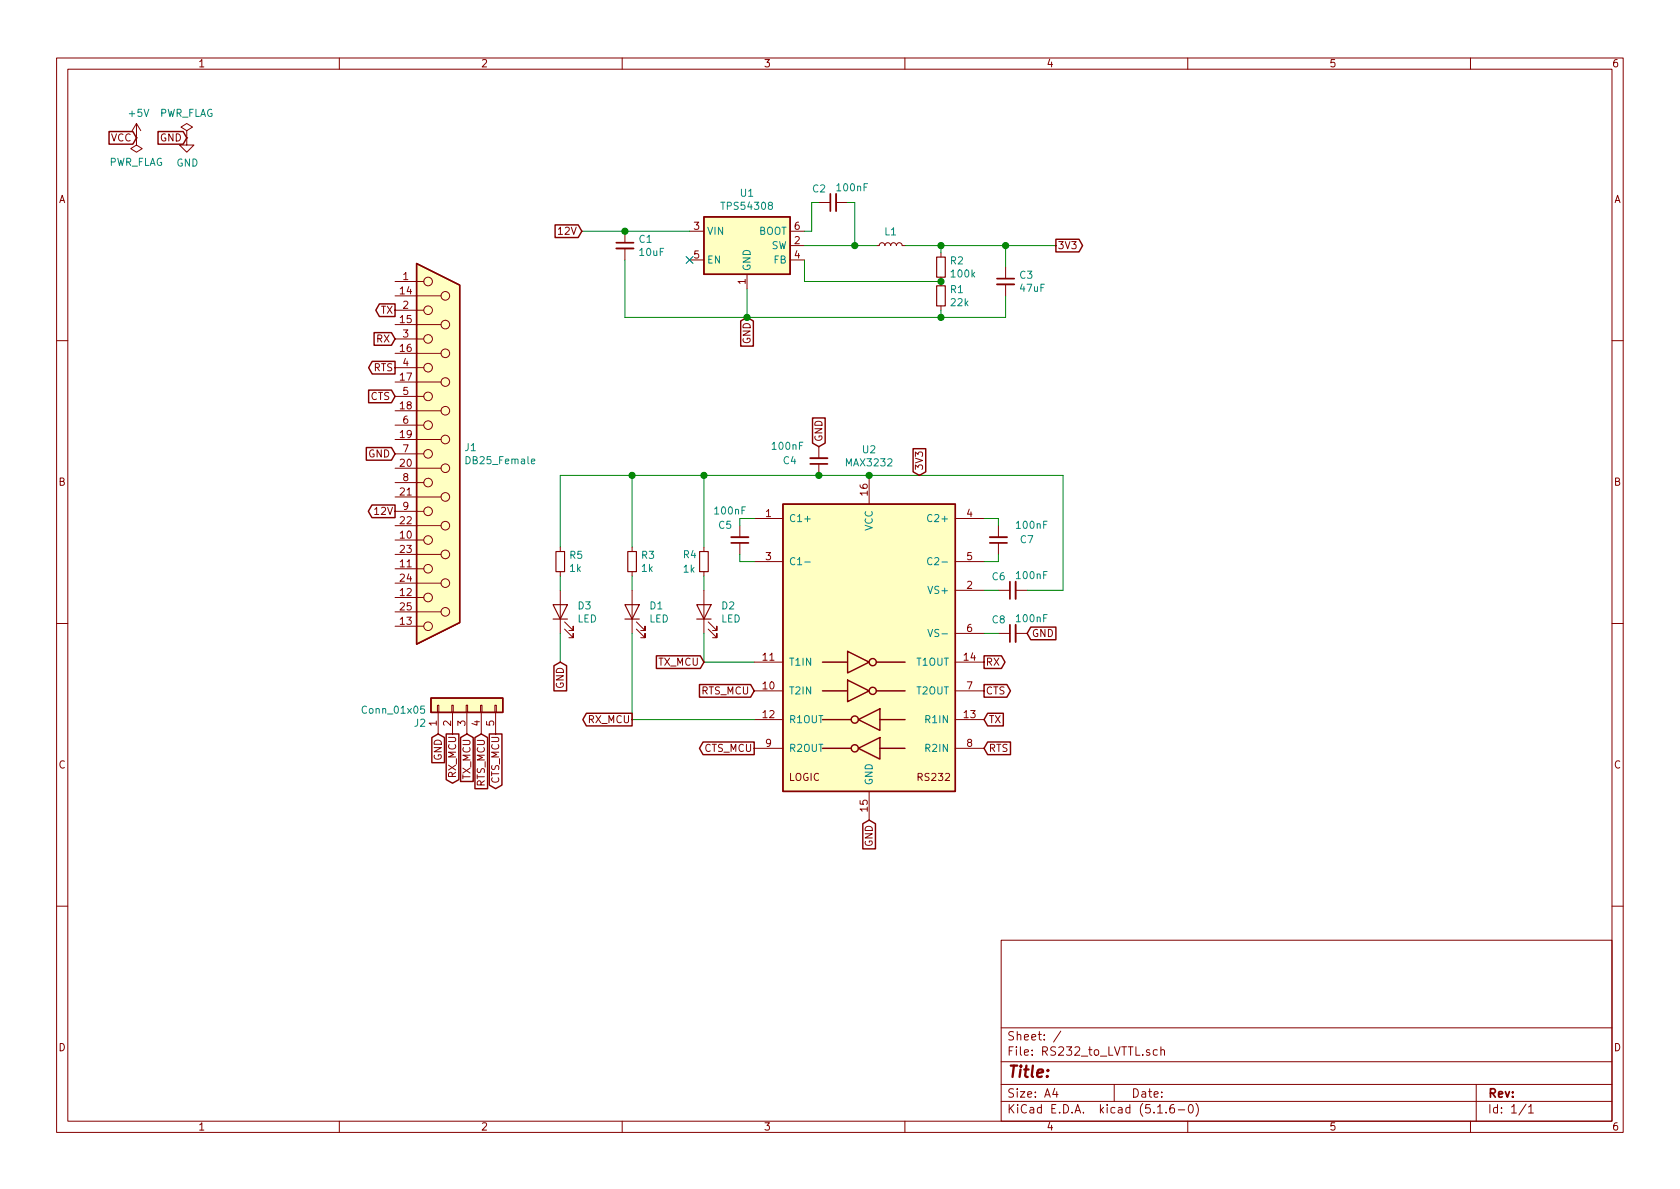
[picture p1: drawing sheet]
EESchema Schematic File Version 4
EELAYER 30 0
EELAYER END
$Descr A4 11693 8268
encoding utf-8
Sheet 1 1
Title ""
Date ""
Rev ""
Comp ""
Comment1 ""
Comment2 ""
Comment3 ""
Comment4 ""
$EndDescr
Text GLabel 950  950  0    50   Input ~ 0
VCC
$Comp
L power:PWR_FLAG #FLG0101
U 1 1
P 950 950
F 0 "#FLG0101" H 950 1025 50  0001 C CNN
F 1 "PWR_FLAG" H 950 1123 50  0000 C CNN
F 2 "" H 950 950 50  0001 C CNN
F 3 "~" H 950 950 50  0001 C CNN
	1    950  950 
	-1   0    0    1   
$EndComp
$Comp
L power:+5V #PWR0101
U 1 1
P 950 950
F 0 "#PWR0101" H 950 800 50  0001 C CNN
F 1 "+5V" H 965 1123 50  0000 C CNN
F 2 "" H 950 950 50  0001 C CNN
F 3 "" H 950 950 50  0001 C CNN
	1    950  950 
	1    0    0    -1  
$EndComp
$Comp
L power:PWR_FLAG #FLG0102
U 1 1
P 1300 950
F 0 "#FLG0102" H 1300 1025 50  0001 C CNN
F 1 "PWR_FLAG" H 1300 1123 50  0000 C CNN
F 2 "" H 1300 950 50  0001 C CNN
F 3 "~" H 1300 950 50  0001 C CNN
	1    1300 950 
	1    0    0    -1  
$EndComp
$Comp
L power:GND #PWR0102
U 1 1
P 1300 950
F 0 "#PWR0102" H 1300 700 50  0001 C CNN
F 1 "GND" H 1305 777 50  0000 C CNN
F 2 "" H 1300 950 50  0001 C CNN
F 3 "" H 1300 950 50  0001 C CNN
	1    1300 950 
	1    0    0    -1  
$EndComp
Text GLabel 1300 950  0    50   Input ~ 0
GND
$Comp
L Connector:DB25_Female J1
U 1 1
P 3050 3150
F 0 "J1" H 3230 3196 50  0000 L CNN
F 1 "DB25_Female" H 3230 3105 50  0000 L CNN
F 2 "Connector_Dsub:DSUB-25_Female_EdgeMount_P2.77mm" H 3050 3150 50  0001 C CNN
F 3 " ~" H 3050 3150 50  0001 C CNN
	1    3050 3150
	1    0    0    -1  
$EndComp
Text GLabel 2750 3150 0    50   Input ~ 0
GND
$Comp
L Regulator_Switching:TPS54308 U1
U 1 1
P 5200 1700
F 0 "U1" H 5200 2067 50  0000 C CNN
F 1 "TPS54308" H 5200 1976 50  0000 C CNN
F 2 "Package_TO_SOT_SMD:SOT-23-6" H 5250 1350 50  0001 L CNN
F 3 "http://www.ti.com/lit/ds/symlink/tps54308.pdf" H 4900 2050 50  0001 C CNN
	1    5200 1700
	1    0    0    -1  
$EndComp
Text GLabel 2750 3550 0    50   Output ~ 0
12V
Text GLabel 4050 1600 0    50   Input ~ 0
12V
Text GLabel 5200 2200 3    50   Input ~ 0
GND
NoConn ~ 4800 1800
$Comp
L Device:C_Small C1
U 1 1
P 4350 1700
F 0 "C1" H 4442 1746 50  0000 L CNN
F 1 "10uF" H 4442 1655 50  0000 L CNN
F 2 "Capacitor_SMD:C_0805_2012Metric_Pad1.15x1.40mm_HandSolder" H 4350 1700 50  0001 C CNN
F 3 "~" H 4350 1700 50  0001 C CNN
	1    4350 1700
	1    0    0    -1  
$EndComp
Wire Wire Line
	4050 1600 4350 1600
Connection ~ 4350 1600
Wire Wire Line
	4350 1600 4800 1600
Wire Wire Line
	4350 1800 4350 2200
Wire Wire Line
	4350 2200 5200 2200
Wire Wire Line
	5200 2000 5200 2200
$Comp
L Device:R_Small R1
U 1 1
P 6550 2050
F 0 "R1" H 6609 2096 50  0000 L CNN
F 1 "22k" H 6609 2005 50  0000 L CNN
F 2 "Resistor_SMD:R_0603_1608Metric_Pad1.05x0.95mm_HandSolder" H 6550 2050 50  0001 C CNN
F 3 "~" H 6550 2050 50  0001 C CNN
	1    6550 2050
	1    0    0    -1  
$EndComp
$Comp
L Device:R_Small R2
U 1 1
P 6550 1850
F 0 "R2" H 6609 1896 50  0000 L CNN
F 1 "100k" H 6609 1805 50  0000 L CNN
F 2 "Resistor_SMD:R_0603_1608Metric_Pad1.05x0.95mm_HandSolder" H 6550 1850 50  0001 C CNN
F 3 "~" H 6550 1850 50  0001 C CNN
	1    6550 1850
	1    0    0    -1  
$EndComp
Wire Wire Line
	5600 1700 5950 1700
$Comp
L Device:C_Small C2
U 1 1
P 5800 1400
F 0 "C2" V 5892 1446 50  0000 L CNN
F 1 "100nF" V 5900 1150 50  0000 L CNN
F 2 "Capacitor_SMD:C_0805_2012Metric_Pad1.15x1.40mm_HandSolder" H 5800 1400 50  0001 C CNN
F 3 "~" H 5800 1400 50  0001 C CNN
	1    5800 1400
	0    -1   -1   0   
$EndComp
Wire Wire Line
	5600 1600 5650 1600
Wire Wire Line
	5650 1600 5650 1400
Wire Wire Line
	5650 1400 5700 1400
Wire Wire Line
	5900 1400 5950 1400
Wire Wire Line
	5950 1400 5950 1700
Text GLabel 2750 2150 0    50   Output ~ 0
TX
Text GLabel 2750 2350 0    50   Input ~ 0
RX
Text GLabel 2750 2550 0    50   Output ~ 0
RTS
Text GLabel 2750 2750 0    50   Input ~ 0
CTS
$Comp
L Device:L_Small L1
U 1 1
P 6200 1700
F 0 "L1" V 6293 1700 50  0000 C CNN
F 1 "L_Small" H 6248 1655 50  0001 L CNN
F 2 "Inductor_SMD:L_Wuerth_HCM-7050" H 6200 1700 50  0001 C CNN
F 3 "~" H 6200 1700 50  0001 C CNN
	1    6200 1700
	0    -1   -1   0   
$EndComp
Wire Wire Line
	5950 1700 6100 1700
Connection ~ 5950 1700
Wire Wire Line
	6300 1700 6550 1700
Wire Wire Line
	5600 1800 5600 1950
Wire Wire Line
	5200 2200 6550 2200
Connection ~ 5200 2200
Wire Wire Line
	6550 1750 6550 1700
Wire Wire Line
	6550 2200 6550 2150
Wire Wire Line
	6550 1950 5600 1950
Connection ~ 6550 1950
$Comp
L Device:C_Small C3
U 1 1
P 7000 1950
F 0 "C3" H 7092 1996 50  0000 L CNN
F 1 "47uF" H 7092 1905 50  0000 L CNN
F 2 "Capacitor_SMD:C_1206_3216Metric_Pad1.42x1.75mm_HandSolder" H 7000 1950 50  0001 C CNN
F 3 "~" H 7000 1950 50  0001 C CNN
	1    7000 1950
	1    0    0    -1  
$EndComp
Wire Wire Line
	6550 1700 7000 1700
Wire Wire Line
	7000 1700 7000 1850
Connection ~ 6550 1700
Wire Wire Line
	6550 2200 7000 2200
Wire Wire Line
	7000 2200 7000 2050
Connection ~ 6550 2200
Text GLabel 7350 1700 2    50   Output ~ 0
3V3
Wire Wire Line
	7000 1700 7350 1700
Connection ~ 7000 1700
$Comp
L Interface_UART:MAX3232 U2
U 1 1
P 6050 4500
F 0 "U2" H 6050 5881 50  0000 C CNN
F 1 "MAX3232" H 6050 5790 50  0000 C CNN
F 2 "Package_SO:TSSOP-16_4.4x5mm_P0.65mm" H 6100 3450 50  0001 L CNN
F 3 "https://datasheets.maximintegrated.com/en/ds/MAX3222-MAX3241.pdf" H 6050 4600 50  0001 C CNN
	1    6050 4500
	1    0    0    -1  
$EndComp
$Comp
L Device:C_Small C4
U 1 1
P 5700 3200
F 0 "C4" H 5850 3200 50  0000 L CNN
F 1 "100nF" H 5800 3100 50  0000 L CNN
F 2 "Capacitor_SMD:C_0805_2012Metric_Pad1.15x1.40mm_HandSolder" H 5700 3200 50  0001 C CNN
F 3 "~" H 5700 3200 50  0001 C CNN
	1    5700 3200
	-1   0    0    1   
$EndComp
Text GLabel 6400 3300 1    50   Input ~ 0
3V3
Text GLabel 5700 3100 1    50   Input ~ 0
GND
Text GLabel 6850 4600 2    50   Output ~ 0
RX
Text GLabel 6850 5000 2    50   Input ~ 0
TX
Text GLabel 6850 5200 2    50   Input ~ 0
RTS
Text GLabel 6850 4800 2    50   Output ~ 0
CTS
Text GLabel 4900 4600 0    50   Input ~ 0
TX_MCU
Text GLabel 4400 5000 0    50   Output ~ 0
RX_MCU
Text GLabel 5250 4800 0    50   Input ~ 0
RTS_MCU
Text GLabel 5250 5200 0    50   Output ~ 0
CTS_MCU
Text GLabel 6050 5700 3    50   Input ~ 0
GND
$Comp
L Connector_Generic:Conn_01x05 J2
U 1 1
P 3250 4900
F 0 "J2" V 3122 5180 50  0000 L CNN
F 1 "Conn_01x05" V 3213 5180 50  0000 L CNN
F 2 "Connector_PinHeader_2.54mm:PinHeader_1x05_P2.54mm_Vertical" H 3250 4900 50  0001 C CNN
F 3 "~" H 3250 4900 50  0001 C CNN
	1    3250 4900
	0    -1   -1   0   
$EndComp
Text GLabel 3050 5100 3    50   Input ~ 0
GND
$Comp
L Device:C_Small C6
U 1 1
P 7050 4100
F 0 "C6" V 7142 4146 50  0000 L CNN
F 1 "100nF" V 7150 3850 50  0000 L CNN
F 2 "Capacitor_SMD:C_0603_1608Metric_Pad1.05x0.95mm_HandSolder" H 7050 4100 50  0001 C CNN
F 3 "~" H 7050 4100 50  0001 C CNN
	1    7050 4100
	0    -1   -1   0   
$EndComp
Wire Wire Line
	5250 3600 5150 3600
Wire Wire Line
	5150 3600 5150 3650
Wire Wire Line
	5250 3900 5150 3900
Wire Wire Line
	5150 3900 5150 3850
Wire Wire Line
	6850 3600 6950 3600
Wire Wire Line
	6950 3600 6950 3650
Wire Wire Line
	6850 3900 6950 3900
Wire Wire Line
	6950 3900 6950 3850
$Comp
L Device:C_Small C8
U 1 1
P 7050 4400
F 0 "C8" V 7142 4446 50  0000 L CNN
F 1 "100nF" V 7150 4150 50  0000 L CNN
F 2 "Capacitor_SMD:C_0603_1608Metric_Pad1.05x0.95mm_HandSolder" H 7050 4400 50  0001 C CNN
F 3 "~" H 7050 4400 50  0001 C CNN
	1    7050 4400
	0    -1   -1   0   
$EndComp
$Comp
L Device:C_Small C5
U 1 1
P 5150 3750
F 0 "C5" H 5200 3650 50  0000 L CNN
F 1 "100nF" H 5100 3550 50  0000 L CNN
F 2 "Capacitor_SMD:C_0603_1608Metric_Pad1.05x0.95mm_HandSolder" H 5150 3750 50  0001 C CNN
F 3 "~" H 5150 3750 50  0001 C CNN
	1    5150 3750
	-1   0    0    1   
$EndComp
$Comp
L Device:C_Small C7
U 1 1
P 6950 3750
F 0 "C7" H 6700 3750 50  0000 L CNN
F 1 "100nF" H 6600 3650 50  0000 L CNN
F 2 "Capacitor_SMD:C_0603_1608Metric_Pad1.05x0.95mm_HandSolder" H 6950 3750 50  0001 C CNN
F 3 "~" H 6950 3750 50  0001 C CNN
	1    6950 3750
	-1   0    0    1   
$EndComp
Wire Wire Line
	6850 4100 6950 4100
Wire Wire Line
	7150 4100 7400 4100
Wire Wire Line
	7400 4100 7400 3300
Wire Wire Line
	7400 3300 6050 3300
Connection ~ 6050 3300
Wire Wire Line
	6850 4400 6950 4400
Text GLabel 7150 4400 2    50   Input ~ 0
GND
$Comp
L Device:R_Small R4
U 1 1
P 4900 3900
F 0 "R4" H 4750 3950 50  0000 L CNN
F 1 "1k" H 4750 3850 50  0000 L CNN
F 2 "Resistor_SMD:R_0603_1608Metric_Pad1.05x0.95mm_HandSolder" H 4900 3900 50  0001 C CNN
F 3 "~" H 4900 3900 50  0001 C CNN
	1    4900 3900
	1    0    0    -1  
$EndComp
$Comp
L Device:R_Small R3
U 1 1
P 4400 3900
F 0 "R3" H 4459 3946 50  0000 L CNN
F 1 "1k" H 4459 3855 50  0000 L CNN
F 2 "Resistor_SMD:R_0603_1608Metric_Pad1.05x0.95mm_HandSolder" H 4400 3900 50  0001 C CNN
F 3 "~" H 4400 3900 50  0001 C CNN
	1    4400 3900
	1    0    0    -1  
$EndComp
$Comp
L Device:LED D2
U 1 1
P 4900 4250
F 0 "D2" V 4939 4133 50  0000 R CNN
F 1 "LED" V 4848 4133 50  0000 R CNN
F 2 "Diode_SMD:D_0603_1608Metric_Pad1.05x0.95mm_HandSolder" H 4900 4250 50  0001 C CNN
F 3 "~" H 4900 4250 50  0001 C CNN
	1    4900 4250
	0    -1   -1   0   
$EndComp
Wire Wire Line
	5250 4600 4900 4600
Wire Wire Line
	4900 4600 4900 4400
Wire Wire Line
	4400 5000 5250 5000
$Comp
L Device:LED D1
U 1 1
P 4400 4250
F 0 "D1" V 4439 4133 50  0000 R CNN
F 1 "LED" V 4348 4133 50  0000 R CNN
F 2 "Diode_SMD:D_0603_1608Metric_Pad1.05x0.95mm_HandSolder" H 4400 4250 50  0001 C CNN
F 3 "~" H 4400 4250 50  0001 C CNN
	1    4400 4250
	0    -1   -1   0   
$EndComp
Wire Wire Line
	4400 3300 4900 3300
Wire Wire Line
	4900 4000 4900 4100
Wire Wire Line
	4400 4000 4400 4100
Wire Wire Line
	4400 3800 4400 3300
Wire Wire Line
	4900 3800 4900 3300
Connection ~ 4900 3300
Wire Wire Line
	4400 4400 4400 5000
Connection ~ 5700 3300
Wire Wire Line
	5700 3300 6050 3300
Wire Wire Line
	4900 3300 5700 3300
$Comp
L Device:LED D3
U 1 1
P 3900 4250
F 0 "D3" V 3939 4133 50  0000 R CNN
F 1 "LED" V 3848 4133 50  0000 R CNN
F 2 "Diode_SMD:D_0603_1608Metric_Pad1.05x0.95mm_HandSolder" H 3900 4250 50  0001 C CNN
F 3 "~" H 3900 4250 50  0001 C CNN
	1    3900 4250
	0    -1   -1   0   
$EndComp
$Comp
L Device:R_Small R5
U 1 1
P 3900 3900
F 0 "R5" H 3959 3946 50  0000 L CNN
F 1 "1k" H 3959 3855 50  0000 L CNN
F 2 "Resistor_SMD:R_0603_1608Metric_Pad1.05x0.95mm_HandSolder" H 3900 3900 50  0001 C CNN
F 3 "~" H 3900 3900 50  0001 C CNN
	1    3900 3900
	1    0    0    -1  
$EndComp
Wire Wire Line
	3900 3800 3900 3300
Connection ~ 4400 3300
Wire Wire Line
	3900 4100 3900 4000
Text GLabel 3900 4600 3    50   Input ~ 0
GND
Wire Wire Line
	3900 4600 3900 4400
Wire Wire Line
	3900 3300 4400 3300
Text GLabel 3350 5100 3    50   Input ~ 0
RTS_MCU
Text GLabel 3450 5100 3    50   Output ~ 0
CTS_MCU
Text GLabel 3150 5100 3    50   Output ~ 0
RX_MCU
Text GLabel 3250 5100 3    50   Input ~ 0
TX_MCU
$EndSCHEMATC
